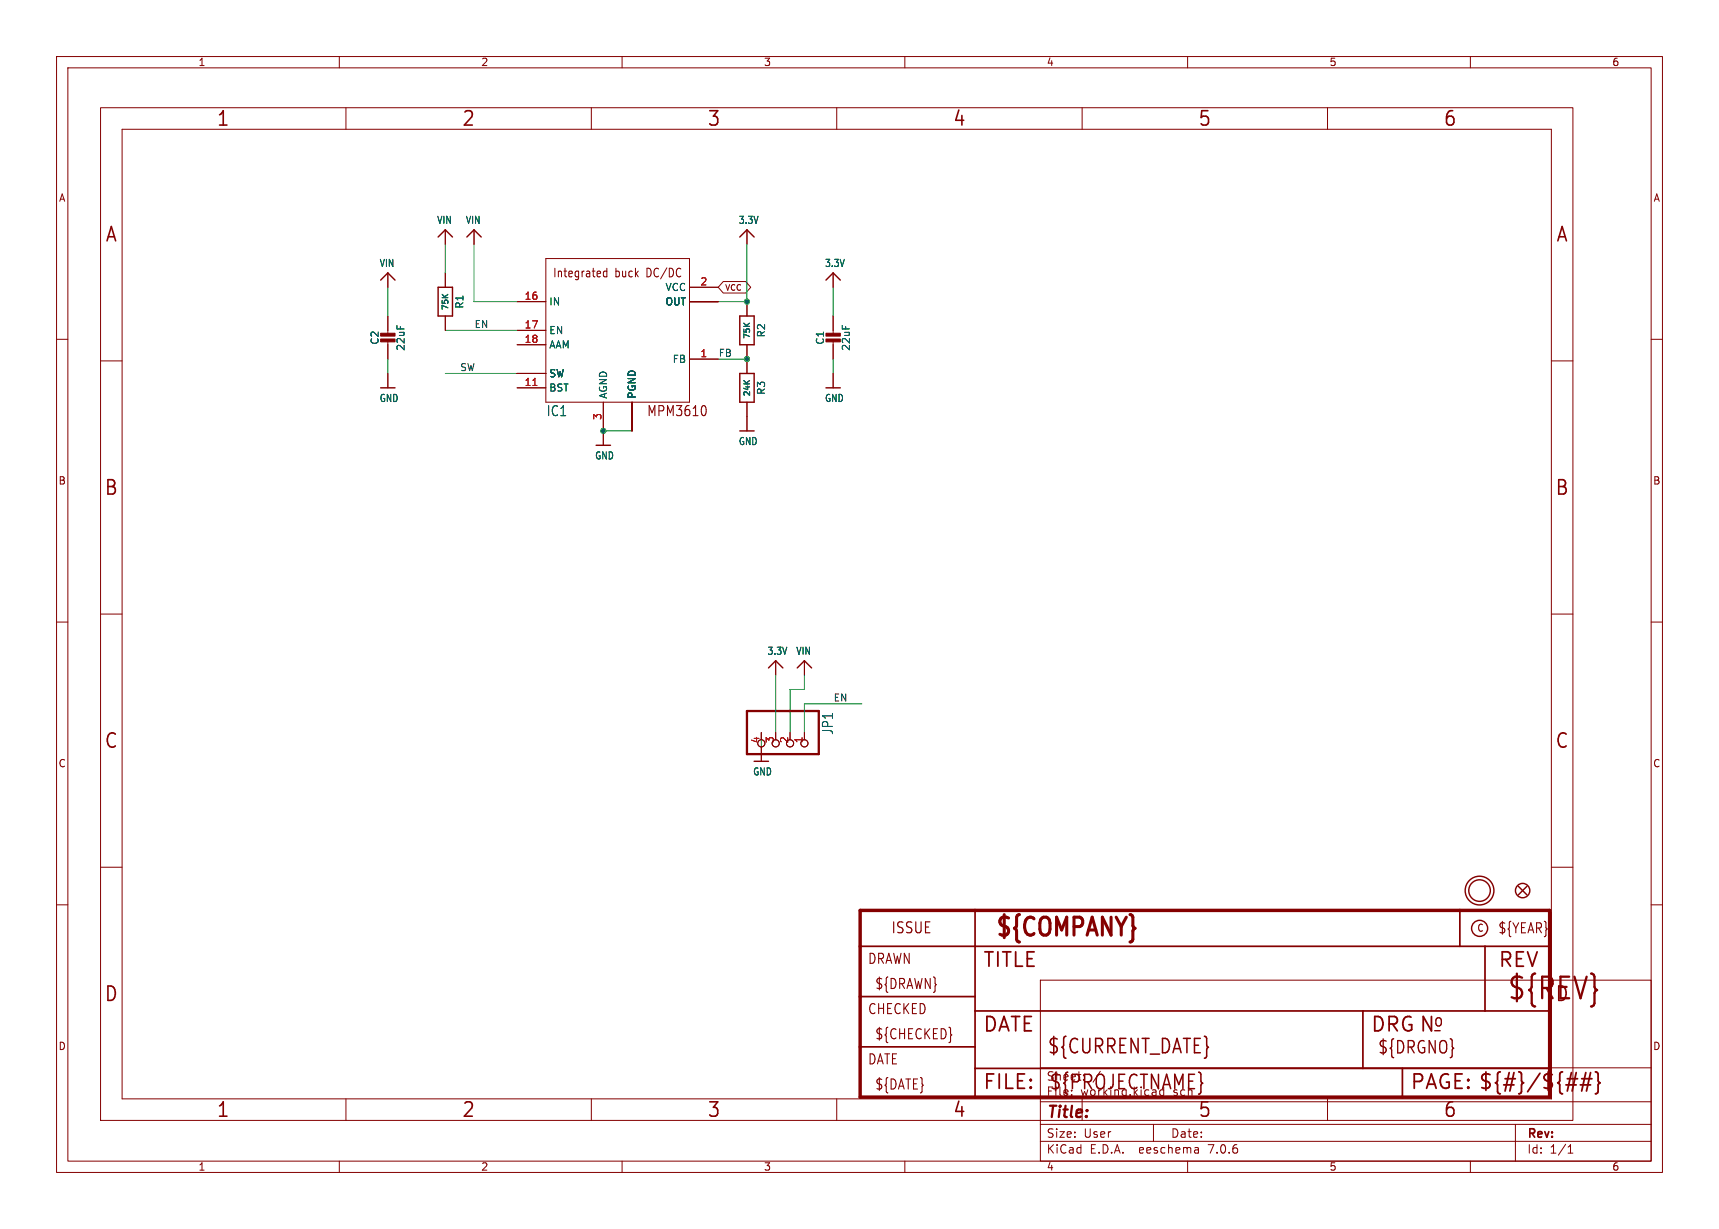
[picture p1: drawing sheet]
<svg xmlns="http://www.w3.org/2000/svg" width="304mm" height="217mm" viewBox="0 0 304 217" stroke-linecap="round" stroke-linejoin="round" font-family="sans-serif">
<g fill="none" stroke="#840000" stroke-width=".18">
<path d="M10 10h284v197.3h-284zM12 12h280v193.3h-280zM17.8 19h260.3v179.1h-260.3zM60 10v2M61.2 19v3.9M104.6 19v3.9M110 10v2M148 19v3.9M160 10v2M191.3 19v3.9M210 10v2M234.7 19v3.9"/>
<path d="M260 10v2M21.6 22.9h252.7v171.4h-252.7zM10 60h2M68.6 48.3v2.5M68.6 55.9v3.3M78.7 40.6v2.6M78.7 48.3v2.5M78.7 55.9v2.5M83.8 40.6v2.6M91.4 53.3h5.1M91.4 58.4h5.1M96.5 45.7h25.4v25.4h-25.4z"/>
<path d="M107.3 48l-.4-.1-.2 .3 .1 .7h.5M107.3 47.4v1.6M121.9 53.3h5.1M121.9 50.8h5.1M127.9 49.8h4l.8 1-.8 1h-4l-.9-1zM132.1 40.6v2.6M132.1 53.3v2.6M147.3 48.3v2.5M147.3 55.9v3.3M292 60h2M17.8 63.8h3.8M68.6 60.2v3.3"/>
<path d="M68.6 66v2.6M91.4 68.6h5.1M91.4 61h5.1M91.4 66h5.1M106.7 71.1v7.6M111.8 71.1v5.1M121.9 63.5h5.1M132.1 61v5M132.1 71.1v5.1M147.3 60.2v3.3M147.3 66v2.6M274.3 63.8h3.8"/>
<path d="M10 110h2M17.8 108.6h3.8M137.2 116.8v2.6M142.2 116.8v2.6M274.3 108.6h3.8M292 110h2M134.6 129.5v1.3M134.6 132.1v2.5M137.2 129.5v1.3M139.7 129.5v1.3M142.2 129.5v1.3M10 160h2"/>
<path d="M17.8 153.4h3.8M274.3 153.4h3.8M292 160h2M184 173.3h108v32h-108zM61.2 194.3v3.8M104.6 194.3v3.8M148 194.3v3.8M184 198.8h108M184 194.8h108M184 188.8h108M191.3 194.3v3.8M204 198.8v3"/>
<path d="M234.7 194.3v3.8M268 198.8v6.5M60 205.3v2M110 205.3v2M160 205.3v2M184 201.8h108M210 205.3v2M211.8 203l.1 .9M211.9 203.8l-.1 .1M211.9 203.3h-.1M260 205.3v2M277.3 203.9h.8"/>
<path d="M277.3 202.8l.4-.4v1.5"/>
<circle cx="134.6" cy="131.4" r=".63"/>
<circle cx="137.2" cy="131.4" r=".63"/>
<circle cx="139.7" cy="131.4" r=".63"/>
<circle cx="142.2" cy="131.4" r=".63"/>
</g>
<path d="M132.1 125.7h12.7v7.6h-12.7z" fill="none" stroke="#840000" stroke-width=".41"/>
<g fill="none" stroke="#840000" stroke-width=".25">
<path d="M67.3 49.5l1.3-1.2 1.2 1.2M77.5 50.8h2.5v5.1h-2.5zM77.5 41.9l1.2-1.3 1.3 1.3M82.5 41.9l1.3-1.3 1.3 1.3M130.8 41.9l1.3-1.3 1.2 1.3M130.8 55.9h2.5v5.1h-2.5zM146 49.5l1.3-1.2 1.3 1.2M67.3 68.6h2.5M105.4 78.7h2.5M130.8 66h2.5v5.1h-2.5zM130.8 76.2h2.5M146 68.6h2.6"/>
<path d="M135.9 118.1l1.3-1.3 1.2 1.3M141 118.1l1.2-1.3 1.3 1.3M133.3 134.6h2.6M268.5 156.7l1.5 1.5M270 156.7l-1.5 1.5"/>
<circle cx="261.6" cy="157.5" r="2.54"/>
<circle cx="261.6" cy="157.5" r="1.9"/>
<circle cx="269.2" cy="157.5" r="1.27"/>
<circle cx="261.6" cy="164.2" r="1.42"/>
</g>
<g fill="#840000" stroke="#840000" stroke-width=".18">
<path d="M146 59.9h2.6v.6h-2.6z"/>
<path d="M146 58.9h2.6v.5h-2.6z"/>
<path d="M67.3 59.9h2.5v.6h-2.5z"/>
<path d="M67.3 58.9h2.5v.5h-2.5z"/>
</g>
<path d="M152.1 161h121.9v33h-121.9z" fill="none" stroke="#840000" stroke-width=".61"/>
<path d="M152.1 176.2h20.3M152.1 167.3h121.9M172.4 161v33M172.4 178.8h101.6M241 178.8v10.1M258.1 161v6.3M262.6 167.3v11.5M152.1 185.1h20.3M172.4 188.9h101.6M248 188.9v5.1" fill="none" stroke="#840000" stroke-width=".3"/>
<path d="M276.9 191.8h1.8M277.1 190.8h1.9M278.7 189.7l-.7 3.2M279.4 191.8h1.9M279.7 190.8h1.8M280.4 189.7l-.7 3.2M281.3 189.7l-.8 3.2M282.1 189.5l.4 .2 .1 .2v1.2l.3 .4-.3 .3v1.2l-.1 .3-.4 .1" fill="none" stroke="#840000" stroke-width=".32"/>
<path d="M124.7 71.8l.2 .6-.2 1M168.2 182.9l.1 .1-.1 .1" fill="none" stroke="#840000" stroke-width=".19"/>
<path d="M94.2 68.2h.7" fill="none" stroke="#a90000" stroke-width=".18"/>
<g fill="none" stroke="#009600" stroke-width=".18">
<path d="M68.6 50.8v5.1M78.7 43.2v5.1M78.7 58.4h12.7M83.8 43.2v10.1h7.6M132.1 43.2v10.1h-5.1M147.3 50.8v5.1M68.6 63.5v2.5M78.7 66h12.7M106.7 76.2h5.1M127 63.5h5.1M147.3 63.5v2.5M137.2 119.4v10.1"/>
<path d="M142.2 119.4v2.5h-2.5v7.6M134.6 129.5v2.6M152.4 124.5h-10.2v5"/>
</g>
<g fill="#009600" stroke="#009600" stroke-width=".18">
<circle cx="106.7" cy="76.2" r=".46"/>
<circle cx="132.1" cy="53.3" r=".46"/>
<circle cx="132.1" cy="63.5" r=".46"/>
</g>
<text font-size="5.3" fill="#840000" x="266.4" y="177.3">${REV}</text>
<text font-size="4.4" fill="#840000" x="175.7" y="166.3">${COMPANY}</text>
<g font-size="3.5" fill="#840000">
<text x="38.2" y="22.7">1</text>
<text x="81.6" y="22.7">2</text>
<text x="125" y="22.7">3</text>
<text x="168.4" y="22.7">4</text>
<text x="211.8" y="22.7">5</text>
<text x="255.1" y="22.7">6</text>
<text x="18.5" y="43.1">A</text>
<text x="275" y="43.1">A</text>
<text x="18.3" y="87.9">B</text>
<text x="274.9" y="87.9">B</text>
<text x="18.3" y="132.7">C</text>
<text x="274.9" y="132.7">C</text>
<text x="173.7" y="171.4">TITLE</text>
<text x="264.8" y="171.4">REV</text>
<text x="18.3" y="177.4">D</text>
<text x="274.9" y="177.4">D</text>
<text x="173.7" y="182.9">DATE</text>
<text x="242.3" y="182.9">DRG N</text>
<text x="185.1" y="186.7">${CURRENT_DATE}</text>
<text x="38.2" y="197.9">1</text>
<text x="81.6" y="197.9">2</text>
<text x="125" y="197.9">3</text>
<text x="168.4" y="197.9">4</text>
<text x="173.7" y="193">FILE:</text>
<text x="185.4" y="193">${PROJECTNAME}</text>
<text x="211.8" y="197.9">5</text>
<text x="249.3" y="193">PAGE: ${#}/${##}</text>
<text x="255.1" y="197.9">6</text>
</g>
<g font-size="3" fill="#840000">
<text x="253.4" y="181.9">o</text>
<text x="243.5" y="186.6">${DRGNO}</text>
</g>
<text font-size="2.8" fill="#840000" x="185" y="198.2">Title:</text>
<text font-size="2.7" fill="#840000" x="157.5" y="165.3">ISSUE</text>
<g font-size="2.5" fill="#006464">
<text x="96.6" y="73.8">IC1</text>
<text x="147.5" y="130" transform="rotate(-90 147.5 130)">JP1</text>
</g>
<g font-size="2.5" fill="#840000">
<text x="114.3" y="73.9">MPM3610</text>
<text x="264.8" y="165.3">${YEAR}</text>
<text x="153.4" y="170.7">DRAWN</text>
<text x="153.4" y="179.6">CHECKED</text>
<text x="154.6" y="175.2">${DRAWN}</text>
<text x="154.6" y="184">${CHECKED}</text>
<text x="153.4" y="188.5">DATE</text>
<text x="154.6" y="192.9">${DATE}</text>
</g>
<g font-size="2.1" fill="#840000">
<text x="97.7" y="49.3">Integrated</text>
<text x="108.7" y="49.3">buck</text>
<text x="114.4" y="49.3">DC/DC</text>
<text x="185" y="191.3">Sheet:</text>
<text x="193.2" y="191.3">/</text>
<text x="185" y="194">File:</text>
<text x="191" y="194">working.kicad_sch</text>
<text x="185" y="201.4">Size:</text>
<text x="191.6" y="201.4">User</text>
<text x="207" y="201.4">Date:</text>
<text x="270" y="201.6">Rev:</text>
<text x="185" y="204.2">KiCad</text>
<text x="192.7" y="204.2">E.D.A.</text>
<text x="201.6" y="204.2">eeschema</text>
<text x="213.9" y="204.2">7.0.6</text>
<text x="270" y="204.2">Id:</text>
<text x="274" y="204.2">1/1</text>
</g>
<g font-size="1.8" fill="#840000">
<text x="35" y="11.9">1</text>
<text x="85" y="11.9">2</text>
<text x="135" y="11.9">3</text>
<text x="185" y="11.9">4</text>
<text x="235" y="11.9">5</text>
<text x="285" y="11.9">6</text>
<text x="10.3" y="35.9">A</text>
<text x="292.3" y="35.9">A</text>
<text x="10.3" y="85.9">B</text>
<text x="292.2" y="85.9">B</text>
<text x="10.3" y="135.9">C</text>
<text x="292.2" y="135.9">C</text>
<text x="261.1" y="165">C</text>
<text x="10.3" y="185.9">D</text>
<text x="292.2" y="185.9">D</text>
<text x="35" y="207.2">1</text>
<text x="85" y="207.2">2</text>
<text x="135" y="207.2">3</text>
<text x="185" y="207.2">4</text>
<text x="235" y="207.2">5</text>
<text x="285" y="207.2">6</text>
</g>
<g font-size="1.8" fill="#006464">
<text x="77.2" y="39.8">VIN</text>
<text x="82.3" y="39.8">VIN</text>
<text x="130.5" y="39.8">3.3V</text>
<text x="67" y="47.4">VIN</text>
<text x="145.8" y="47.4">3.3V</text>
<text x="117.6" y="51.7">VCC</text>
<text x="82.1" y="54.7" transform="rotate(-90 82.1 54.7)">R1</text>
<text x="97" y="54.2">IN</text>
<text x="97" y="59.3">EN</text>
<text x="117.6" y="54.2">OUT</text>
<text x="135.5" y="59.8" transform="rotate(-90 135.5 59.8)">R2</text>
<text x="67.2" y="61.1" transform="rotate(-90 67.2 61.1)">C2</text>
<text x="71.7" y="62.1" transform="rotate(-90 71.7 62.1)">22uF</text>
<text x="97" y="61.8">AAM</text>
<text x="118.9" y="64.4">FB</text>
<text x="145.9" y="61.1" transform="rotate(-90 145.9 61.1)">C1</text>
<text x="150.5" y="62.1" transform="rotate(-90 150.5 62.1)">22uF</text>
<text x="67" y="71.3">GND</text>
<text x="97" y="69.4">BST</text>
<text x="97" y="66.9">SW</text>
<text x="107.5" y="70.6" transform="rotate(-90 107.5 70.6)">AGND</text>
<text x="112.6" y="70.6" transform="rotate(-90 112.6 70.6)">PGND</text>
<text x="135.5" y="69.9" transform="rotate(-90 135.5 69.9)">R3</text>
<text x="145.8" y="71.3">GND</text>
<text x="105.1" y="81.4">GND</text>
<text x="130.5" y="78.9">GND</text>
<text x="135.6" y="116">3.3V</text>
<text x="140.7" y="116">VIN</text>
<text x="133.1" y="137.3">GND</text>
</g>
<g font-size="1.8" fill="#a90000">
<text x="92.7" y="53.1">16</text>
<text x="123.8" y="50.5">2</text>
<text x="92.7" y="58.2">17</text>
<text x="92.7" y="60.7">18</text>
<text x="123.8" y="63.2">1</text>
<text x="92.7" y="68.3">11</text>
<text x="106.4" y="74.4" transform="rotate(-90 106.4 74.4)">3</text>
<text x="134.4" y="131.5" transform="rotate(-90 134.4 131.5)">4</text>
<text x="136.9" y="131.5" transform="rotate(-90 136.9 131.5)">3</text>
<text x="139.4" y="131.5" transform="rotate(-90 139.4 131.5)">2</text>
<text x="142" y="131.5" transform="rotate(-90 142 131.5)">1</text>
</g>
<g font-size="1.7" fill="#0f0f0f">
<text x="83.8" y="58.1">EN</text>
<text x="81.3" y="65.7">SW</text>
<text x="127" y="63.2">FB</text>
<text x="147.3" y="124.1">EN</text>
</g>
<text font-size="1.4" fill="#840000" x="128.1" y="51.6">VCC</text>
<g font-size="1.4" fill="#006464">
<text x="79.6" y="55" transform="rotate(-90 79.6 55)">75K</text>
<text x="132.9" y="60.1" transform="rotate(-90 132.9 60.1)">75K</text>
<text x="132.9" y="70.3" transform="rotate(-90 132.9 70.3)">24K</text>
</g>
</svg>
